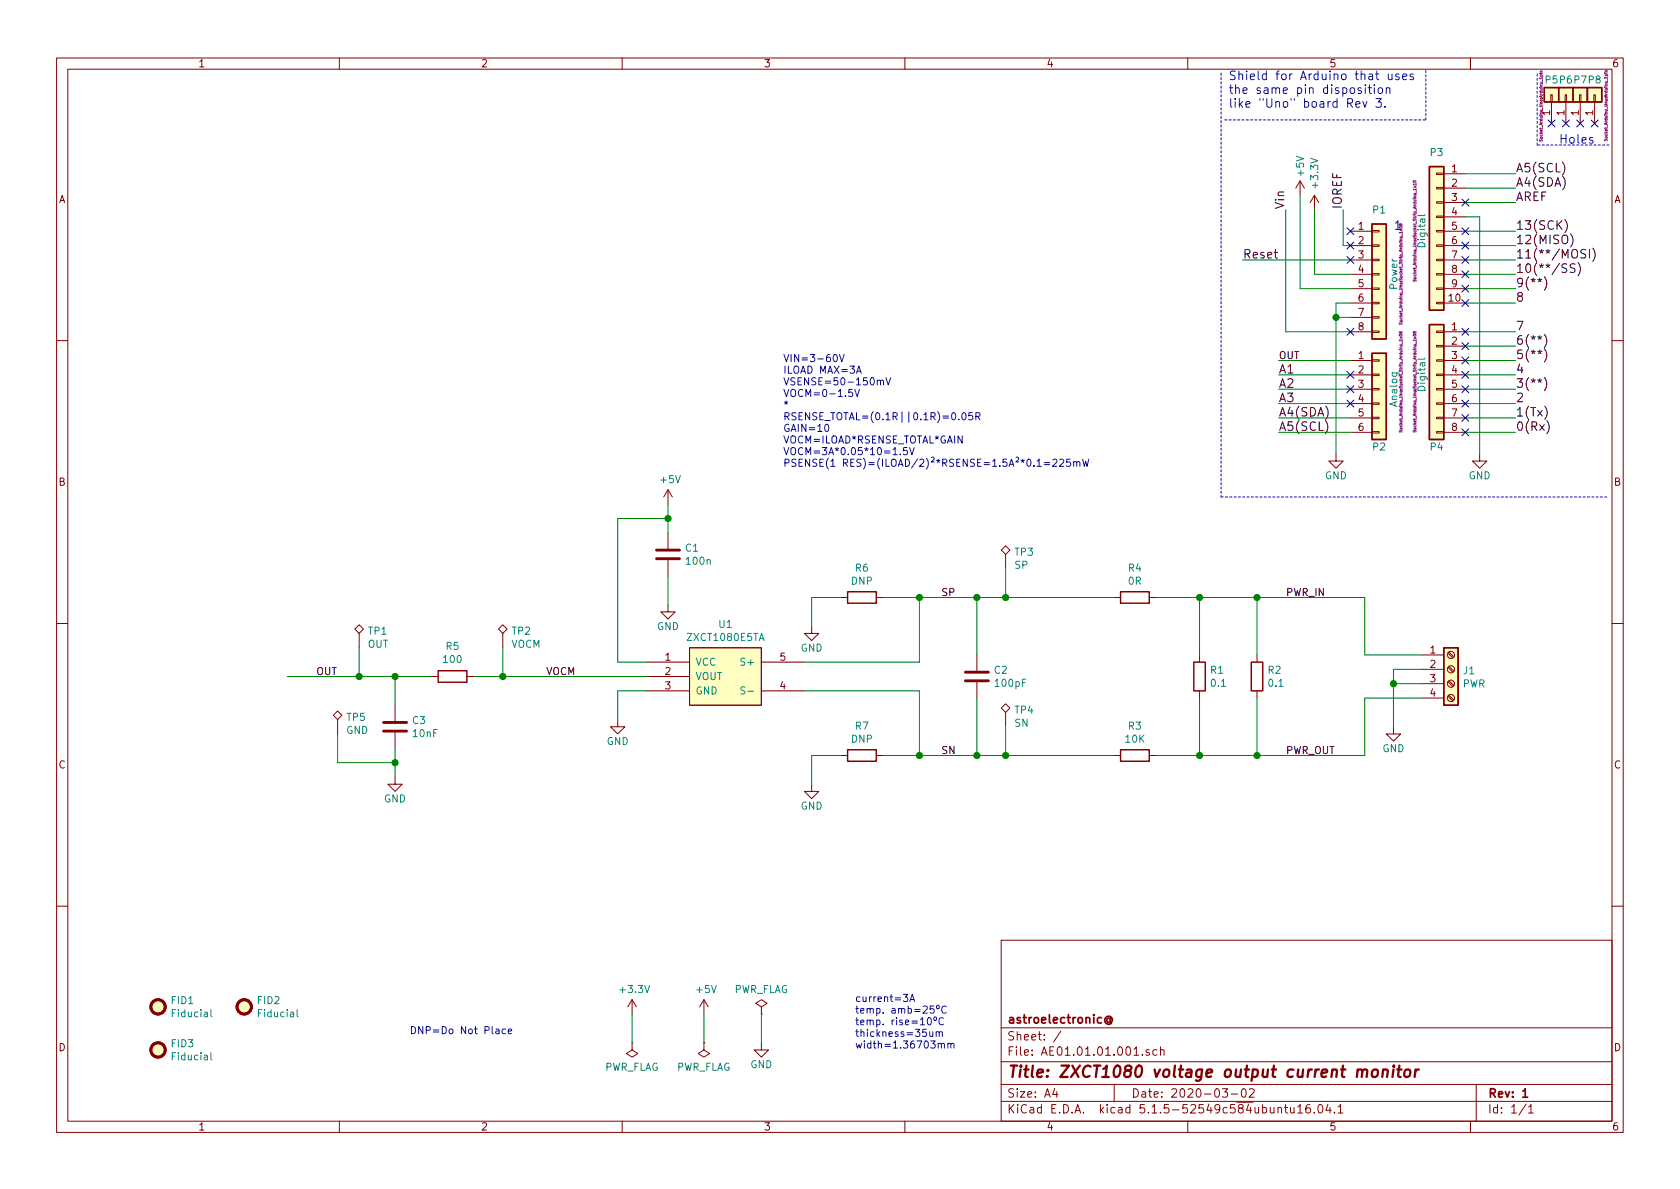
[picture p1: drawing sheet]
EESchema Schematic File Version 4
EELAYER 30 0
EELAYER END
$Descr A4 11693 8268
encoding utf-8
Sheet 1 1
Title "ZXCT1080 voltage output current monitor"
Date "2020-03-02"
Rev "1"
Comp "astroelectronic@"
Comment1 ""
Comment2 ""
Comment3 ""
Comment4 ""
$EndDescr
Text Label 8950 1450 1    60   ~ 0
Vin
Text Label 9350 1450 1    60   ~ 0
IOREF
Text Label 8900 2600 0    60   ~ 0
A1
Text Label 8900 2700 0    60   ~ 0
A2
Text Label 8900 2800 0    60   ~ 0
A3
Text Label 8900 2900 0    60   ~ 0
A4(SDA)
Text Label 8900 3000 0    60   ~ 0
A5(SCL)
Text Label 10550 3000 0    60   ~ 0
0(Rx)
Text Label 10550 2800 0    60   ~ 0
2
Text Label 10550 2900 0    60   ~ 0
1(Tx)
Text Label 10550 2700 0    60   ~ 0
3(**)
Text Label 10550 2600 0    60   ~ 0
4
Text Label 10550 2500 0    60   ~ 0
5(**)
Text Label 10550 2400 0    60   ~ 0
6(**)
Text Label 10550 2300 0    60   ~ 0
7
Text Label 10550 2100 0    60   ~ 0
8
Text Label 10550 2000 0    60   ~ 0
9(**)
Text Label 10550 1900 0    60   ~ 0
10(**/SS)
Text Label 10550 1800 0    60   ~ 0
11(**/MOSI)
Text Label 10550 1700 0    60   ~ 0
12(MISO)
Text Label 10550 1600 0    60   ~ 0
13(SCK)
Text Label 10550 1400 0    60   ~ 0
AREF
NoConn ~ 9400 1600
Text Label 10550 1300 0    60   ~ 0
A4(SDA)
Text Label 10550 1200 0    60   ~ 0
A5(SCL)
Text Notes 10850 1000 0    60   ~ 0
Holes
Text Notes 8550 750  0    60   ~ 0
Shield for Arduino that uses\nthe same pin disposition\nlike "Uno" board Rev 3.
$Comp
L Connector_Generic:Conn_01x08 P1
U 1 1
P 9600 1900
F 0 "P1" H 9600 2350 50  0000 C CNN
F 1 "Power" V 9700 1900 50  0000 C CNN
F 2 "Socket_Arduino_Uno:Socket_Strip_Arduino_1x08" V 9750 1900 20  0000 C CNN
F 3 "" H 9600 1900 50  0000 C CNN
	1    9600 1900
	1    0    0    -1  
$EndComp
Text Label 8650 1800 0    60   ~ 0
Reset
$Comp
L power:+3.3V #PWR01
U 1 1
P 9150 1450
F 0 "#PWR01" H 9150 1300 50  0001 C CNN
F 1 "+3.3V" V 9150 1700 50  0000 C CNN
F 2 "" H 9150 1450 50  0000 C CNN
F 3 "" H 9150 1450 50  0000 C CNN
	1    9150 1450
	1    0    0    -1  
$EndComp
$Comp
L power:+5V #PWR02
U 1 1
P 9050 1350
F 0 "#PWR02" H 9050 1200 50  0001 C CNN
F 1 "+5V" V 9050 1550 50  0000 C CNN
F 2 "" H 9050 1350 50  0000 C CNN
F 3 "" H 9050 1350 50  0000 C CNN
	1    9050 1350
	1    0    0    -1  
$EndComp
$Comp
L power:GND #PWR03
U 1 1
P 9300 3150
F 0 "#PWR03" H 9300 2900 50  0001 C CNN
F 1 "GND" H 9300 3000 50  0000 C CNN
F 2 "" H 9300 3150 50  0000 C CNN
F 3 "" H 9300 3150 50  0000 C CNN
	1    9300 3150
	1    0    0    -1  
$EndComp
$Comp
L power:GND #PWR04
U 1 1
P 10300 3150
F 0 "#PWR04" H 10300 2900 50  0001 C CNN
F 1 "GND" H 10300 3000 50  0000 C CNN
F 2 "" H 10300 3150 50  0000 C CNN
F 3 "" H 10300 3150 50  0000 C CNN
	1    10300 3150
	1    0    0    -1  
$EndComp
$Comp
L Connector_Generic:Conn_01x06 P2
U 1 1
P 9600 2700
F 0 "P2" H 9600 2300 50  0000 C CNN
F 1 "Analog" V 9700 2700 50  0000 C CNN
F 2 "Socket_Arduino_Uno:Socket_Strip_Arduino_1x06" V 9750 2750 20  0000 C CNN
F 3 "" H 9600 2700 50  0000 C CNN
	1    9600 2700
	1    0    0    -1  
$EndComp
$Comp
L Connector_Generic:Conn_01x01 P5
U 1 1
P 10800 650
F 0 "P5" V 10900 650 50  0000 C CNN
F 1 "CONN_01X01" V 10900 650 50  0001 C CNN
F 2 "Socket_Arduino_Uno:Arduino_1pin" H 10721 724 20  0000 C CNN
F 3 "" H 10800 650 50  0000 C CNN
	1    10800 650 
	0    -1   -1   0   
$EndComp
$Comp
L Connector_Generic:Conn_01x01 P6
U 1 1
P 10900 650
F 0 "P6" V 11000 650 50  0000 C CNN
F 1 "CONN_01X01" V 11000 650 50  0001 C CNN
F 2 "Socket_Arduino_Uno:Arduino_1pin" H 10900 650 20  0001 C CNN
F 3 "" H 10900 650 50  0000 C CNN
	1    10900 650 
	0    -1   -1   0   
$EndComp
$Comp
L Connector_Generic:Conn_01x01 P7
U 1 1
P 11000 650
F 0 "P7" V 11100 650 50  0000 C CNN
F 1 "CONN_01X01" V 11100 650 50  0001 C CNN
F 2 "Socket_Arduino_Uno:Arduino_1pin" V 11000 650 20  0001 C CNN
F 3 "" H 11000 650 50  0000 C CNN
	1    11000 650 
	0    -1   -1   0   
$EndComp
$Comp
L Connector_Generic:Conn_01x01 P8
U 1 1
P 11100 650
F 0 "P8" V 11200 650 50  0000 C CNN
F 1 "CONN_01X01" V 11200 650 50  0001 C CNN
F 2 "Socket_Arduino_Uno:Arduino_1pin" H 11024 572 20  0000 C CNN
F 3 "" H 11100 650 50  0000 C CNN
	1    11100 650 
	0    -1   -1   0   
$EndComp
NoConn ~ 10800 850 
NoConn ~ 10900 850 
NoConn ~ 11000 850 
NoConn ~ 11100 850 
$Comp
L Connector_Generic:Conn_01x08 P4
U 1 1
P 10000 2600
F 0 "P4" H 10000 2100 50  0000 C CNN
F 1 "Digital" V 10100 2600 50  0000 C CNN
F 2 "Socket_Arduino_Uno:Socket_Strip_Arduino_1x08" V 10150 2550 20  0000 C CNN
F 3 "" H 10000 2600 50  0000 C CNN
	1    10000 2600
	-1   0    0    -1  
$EndComp
Wire Notes Line
	8525 825  9925 825 
Wire Notes Line
	9925 825  9925 475 
Wire Wire Line
	9350 1450 9350 1700
Wire Wire Line
	9350 1700 9400 1700
Wire Wire Line
	9400 1900 9150 1900
Wire Wire Line
	9400 2000 9050 2000
Wire Wire Line
	9400 2300 8950 2300
Wire Wire Line
	9400 2100 9300 2100
Wire Wire Line
	9400 2200 9300 2200
Connection ~ 9300 2200
Wire Wire Line
	8950 2300 8950 1450
Wire Wire Line
	9050 2000 9050 1350
Wire Wire Line
	9150 1900 9150 1450
Wire Wire Line
	9400 2500 8900 2500
Wire Wire Line
	9400 2600 8900 2600
Wire Wire Line
	9400 2700 8900 2700
Wire Wire Line
	9400 2800 8900 2800
Wire Wire Line
	9400 2900 8900 2900
Wire Wire Line
	9400 3000 8900 3000
$Comp
L Connector_Generic:Conn_01x10 P3
U 1 1
P 10000 1600
F 0 "P3" H 10000 2150 50  0000 C CNN
F 1 "Digital" V 10100 1600 50  0000 C CNN
F 2 "Socket_Arduino_Uno:Socket_Strip_Arduino_1x10" V 10150 1600 20  0000 C CNN
F 3 "" H 10000 1600 50  0000 C CNN
	1    10000 1600
	-1   0    0    -1  
$EndComp
Wire Wire Line
	10200 2100 10550 2100
Wire Wire Line
	10200 2000 10550 2000
Wire Wire Line
	10200 1900 10550 1900
Wire Wire Line
	10200 1800 10550 1800
Wire Wire Line
	10200 1700 10550 1700
Wire Wire Line
	10200 1600 10550 1600
Wire Wire Line
	10200 1400 10550 1400
Wire Wire Line
	10200 1300 10550 1300
Wire Wire Line
	10200 1200 10550 1200
Wire Wire Line
	10200 3000 10550 3000
Wire Wire Line
	10200 2900 10550 2900
Wire Wire Line
	10200 2800 10550 2800
Wire Wire Line
	10200 2700 10550 2700
Wire Wire Line
	10200 2600 10550 2600
Wire Wire Line
	10200 2500 10550 2500
Wire Wire Line
	10200 2400 10550 2400
Wire Wire Line
	10200 2300 10550 2300
Wire Wire Line
	10200 1500 10300 1500
Wire Wire Line
	10300 1500 10300 3150
Wire Wire Line
	9300 2100 9300 2200
Wire Wire Line
	9300 2200 9300 3150
Wire Notes Line
	8500 500  8500 3450
Wire Notes Line
	8500 3450 11200 3450
Wire Wire Line
	9400 1800 8650 1800
Text Notes 9700 1600 0    60   ~ 0
1
Wire Notes Line
	11200 1000 10700 1000
Wire Notes Line
	10700 1000 10700 500 
$Comp
L Device:R R2
U 1 1
P 8750 4700
F 0 "R2" H 8820 4746 50  0000 L CNN
F 1 "0.1" H 8820 4655 50  0000 L CNN
F 2 "Resistor_SMD:R_2512_6332Metric" V 8680 4700 50  0001 C CNN
F 3 "~" H 8750 4700 50  0001 C CNN
F 4 "CRA2512-FZ-R100ELF" H 8750 4700 50  0001 C CNN "MPN"
	1    8750 4700
	1    0    0    -1  
$EndComp
Wire Wire Line
	9500 5250 8750 5250
Wire Wire Line
	8750 5250 8750 4850
$Comp
L Device:R R1
U 1 1
P 8350 4700
F 0 "R1" H 8420 4746 50  0000 L CNN
F 1 "0.1" H 8420 4655 50  0000 L CNN
F 2 "Resistor_SMD:R_2512_6332Metric" V 8280 4700 50  0001 C CNN
F 3 "~" H 8350 4700 50  0001 C CNN
F 4 "CRA2512-FZ-R100ELF" H 8350 4700 50  0001 C CNN "MPN"
	1    8350 4700
	1    0    0    -1  
$EndComp
Wire Wire Line
	8750 5250 8350 5250
Wire Wire Line
	8350 5250 8350 4850
$Comp
L Device:R R3
U 1 1
P 7900 5250
F 0 "R3" V 7693 5250 50  0000 C CNN
F 1 "10K" V 7784 5250 50  0000 C CNN
F 2 "Resistor_SMD:R_0805_2012Metric" V 7830 5250 50  0001 C CNN
F 3 "~" H 7900 5250 50  0001 C CNN
F 4 "RC0805FR-0710KL" H 7900 5250 50  0001 C CNN "MPN"
	1    7900 5250
	0    1    1    0   
$EndComp
Wire Wire Line
	8350 5250 8050 5250
Connection ~ 8350 5250
$Comp
L Device:C C2
U 1 1
P 6800 4700
F 0 "C2" H 6915 4746 50  0000 L CNN
F 1 "100pF" H 6915 4655 50  0000 L CNN
F 2 "Capacitor_SMD:C_0805_2012Metric" H 6838 4550 50  0001 C CNN
F 3 "~" H 6800 4700 50  0001 C CNN
F 4 "C2012CH2W101J060AA" H 6800 4700 50  0001 C CNN "MPN"
	1    6800 4700
	1    0    0    -1  
$EndComp
Wire Wire Line
	6800 5250 6800 4850
Wire Wire Line
	6800 5250 6400 5250
Connection ~ 6800 5250
Wire Wire Line
	6400 5250 6400 4800
Wire Wire Line
	6400 4800 5600 4800
Wire Wire Line
	6400 4600 5600 4600
Wire Wire Line
	4500 4800 4300 4800
Wire Wire Line
	4300 4800 4300 5000
Wire Wire Line
	4500 4600 4300 4600
Wire Wire Line
	4300 4600 4300 3600
Wire Wire Line
	4500 4700 3500 4700
Text Label 6550 5250 0    50   ~ 0
SN
Text Label 8950 5250 0    50   ~ 0
PWR_OUT
Text Label 3800 4700 0    50   ~ 0
VOCM
$Comp
L Device:C C1
U 1 1
P 4650 3850
F 0 "C1" H 4765 3896 50  0000 L CNN
F 1 "100n" H 4765 3805 50  0000 L CNN
F 2 "Capacitor_SMD:C_0805_2012Metric" H 4688 3700 50  0001 C CNN
F 3 "~" H 4650 3850 50  0001 C CNN
F 4 "C2012X7R2A104K125AA" H 4650 3850 50  0001 C CNN "MPN"
	1    4650 3850
	1    0    0    -1  
$EndComp
Wire Wire Line
	4650 4000 4650 4200
Wire Wire Line
	4650 3700 4650 3600
$Comp
L power:+5V #PWR08
U 1 1
P 4650 3500
F 0 "#PWR08" H 4650 3350 50  0001 C CNN
F 1 "+5V" H 4665 3673 50  0000 C CNN
F 2 "" H 4650 3500 50  0001 C CNN
F 3 "" H 4650 3500 50  0001 C CNN
	1    4650 3500
	1    0    0    -1  
$EndComp
Wire Wire Line
	4300 3600 4650 3600
Connection ~ 4650 3600
Wire Wire Line
	4650 3600 4650 3500
$Comp
L Device:R R5
U 1 1
P 3150 4700
F 0 "R5" V 3357 4700 50  0000 C CNN
F 1 "100" V 3266 4700 50  0000 C CNN
F 2 "Resistor_SMD:R_0805_2012Metric" V 3080 4700 50  0001 C CNN
F 3 "~" H 3150 4700 50  0001 C CNN
F 4 "RC0805FR-07100RL" H 3150 4700 50  0001 C CNN "MPN"
	1    3150 4700
	0    -1   -1   0   
$EndComp
Wire Wire Line
	3000 4700 2750 4700
$Comp
L Device:C C3
U 1 1
P 2750 5050
F 0 "C3" H 2865 5096 50  0000 L CNN
F 1 "10nF" H 2865 5005 50  0000 L CNN
F 2 "Capacitor_SMD:C_0805_2012Metric" H 2788 4900 50  0001 C CNN
F 3 "~" H 2750 5050 50  0001 C CNN
F 4 "C2012X7R2E103K125AA" H 2750 5050 50  0001 C CNN "MPN"
	1    2750 5050
	1    0    0    -1  
$EndComp
Wire Wire Line
	2750 4900 2750 4700
Connection ~ 2750 4700
Wire Wire Line
	2750 4700 2500 4700
Wire Wire Line
	2750 5200 2750 5300
Text Label 2200 4700 0    50   ~ 0
OUT
Connection ~ 6800 4150
Text Label 8950 4150 0    50   ~ 0
PWR_IN
Wire Wire Line
	6400 4150 6400 4600
Wire Wire Line
	6800 4150 6400 4150
Wire Wire Line
	6800 4550 6800 4150
Wire Wire Line
	8350 4150 8750 4150
Wire Wire Line
	8350 4550 8350 4150
Wire Wire Line
	8750 4150 9500 4150
Wire Wire Line
	8750 4550 8750 4150
Connection ~ 8750 5250
Connection ~ 8750 4150
Text Notes 5450 3250 0    50   ~ 0
VIN=3-60V\nILOAD MAX=3A\nVSENSE=50-150mV\nVOCM=0-1.5V\n*\nRSENSE_TOTAL=(0.1R||0.1R)=0.05R\nGAIN=10\nVOCM=ILOAD*RSENSE_TOTAL*GAIN\nVOCM=3A*0.05*10=1.5V\nPSENSE(1 RES)=(ILOAD/2)²*RSENSE=1.5A²*0.1=225mW
Text Notes 5950 7300 0    50   ~ 0
current=3A\ntemp. amb=25ºC\ntemp. rise=10ºC\nthickness=35um\nwidth=1.36703mm
Wire Wire Line
	5300 7250 5300 7050
$Comp
L power:PWR_FLAG #FLG?
U 1 1
P 5300 7050
AR Path="/5DD7C403/5DD95C1A" Ref="#FLG?"  Part="1" 
AR Path="/5DD95C1A" Ref="#FLG03"  Part="1" 
F 0 "#FLG03" H 5300 7125 50  0001 C CNN
F 1 "PWR_FLAG" H 5300 7223 50  0000 C CNN
F 2 "" H 5300 7050 50  0001 C CNN
F 3 "~" H 5300 7050 50  0001 C CNN
	1    5300 7050
	1    0    0    -1  
$EndComp
$Comp
L power:+5V #PWR?
U 1 1
P 4900 7050
AR Path="/5DD7C403/5DD95C2E" Ref="#PWR?"  Part="1" 
AR Path="/5DD95C2E" Ref="#PWR010"  Part="1" 
F 0 "#PWR010" H 4900 6900 50  0001 C CNN
F 1 "+5V" H 4915 7223 50  0000 C CNN
F 2 "" H 4900 7050 50  0001 C CNN
F 3 "" H 4900 7050 50  0001 C CNN
	1    4900 7050
	1    0    0    -1  
$EndComp
$Comp
L power:PWR_FLAG #FLG?
U 1 1
P 4900 7250
AR Path="/5DD7C403/5DD95C38" Ref="#FLG?"  Part="1" 
AR Path="/5DD95C38" Ref="#FLG02"  Part="1" 
F 0 "#FLG02" H 4900 7325 50  0001 C CNN
F 1 "PWR_FLAG" H 4900 7423 50  0000 C CNN
F 2 "" H 4900 7250 50  0001 C CNN
F 3 "~" H 4900 7250 50  0001 C CNN
	1    4900 7250
	-1   0    0    1   
$EndComp
$Comp
L power:GND #PWR09
U 1 1
P 4650 4200
F 0 "#PWR09" H 4650 3950 50  0001 C CNN
F 1 "GND" H 4650 4050 50  0000 C CNN
F 2 "" H 4650 4200 50  0000 C CNN
F 3 "" H 4650 4200 50  0000 C CNN
	1    4650 4200
	1    0    0    -1  
$EndComp
$Comp
L power:GND #PWR05
U 1 1
P 2750 5400
F 0 "#PWR05" H 2750 5150 50  0001 C CNN
F 1 "GND" H 2750 5250 50  0000 C CNN
F 2 "" H 2750 5400 50  0000 C CNN
F 3 "" H 2750 5400 50  0000 C CNN
	1    2750 5400
	1    0    0    -1  
$EndComp
$Comp
L power:GND #PWR011
U 1 1
P 5300 7250
F 0 "#PWR011" H 5300 7000 50  0001 C CNN
F 1 "GND" H 5300 7100 50  0000 C CNN
F 2 "" H 5300 7250 50  0000 C CNN
F 3 "" H 5300 7250 50  0000 C CNN
	1    5300 7250
	1    0    0    -1  
$EndComp
$Comp
L power:GND #PWR06
U 1 1
P 4300 5000
F 0 "#PWR06" H 4300 4750 50  0001 C CNN
F 1 "GND" H 4300 4850 50  0000 C CNN
F 2 "" H 4300 5000 50  0000 C CNN
F 3 "" H 4300 5000 50  0000 C CNN
	1    4300 5000
	1    0    0    -1  
$EndComp
Wire Wire Line
	4900 7250 4900 7050
$Comp
L power:+3.3V #PWR07
U 1 1
P 4400 7050
F 0 "#PWR07" H 4400 6900 50  0001 C CNN
F 1 "+3.3V" H 4415 7223 50  0000 C CNN
F 2 "" H 4400 7050 50  0000 C CNN
F 3 "" H 4400 7050 50  0000 C CNN
	1    4400 7050
	1    0    0    -1  
$EndComp
Wire Wire Line
	4400 7250 4400 7050
$Comp
L power:PWR_FLAG #FLG?
U 1 1
P 4400 7250
AR Path="/5DD7C403/5DDC42A1" Ref="#FLG?"  Part="1" 
AR Path="/5DDC42A1" Ref="#FLG01"  Part="1" 
F 0 "#FLG01" H 4400 7325 50  0001 C CNN
F 1 "PWR_FLAG" H 4400 7423 50  0000 C CNN
F 2 "" H 4400 7250 50  0001 C CNN
F 3 "~" H 4400 7250 50  0001 C CNN
	1    4400 7250
	-1   0    0    1   
$EndComp
NoConn ~ 9400 1700
NoConn ~ 9400 1800
NoConn ~ 9400 2300
NoConn ~ 9400 2600
NoConn ~ 9400 2800
NoConn ~ 9400 2700
NoConn ~ 10200 3000
NoConn ~ 10200 2900
NoConn ~ 10200 2800
NoConn ~ 10200 2700
NoConn ~ 10200 2600
NoConn ~ 10200 2500
NoConn ~ 10200 2400
NoConn ~ 10200 2300
NoConn ~ 10200 2100
NoConn ~ 10200 2000
NoConn ~ 10200 1900
NoConn ~ 10200 1700
NoConn ~ 10200 1800
NoConn ~ 10200 1600
NoConn ~ 10200 1400
Text Label 8900 2500 0    50   ~ 0
OUT
$Comp
L Connector:Screw_Terminal_01x04 J1
U 1 1
P 10100 4650
F 0 "J1" H 10180 4642 50  0000 L CNN
F 1 "PWR" H 10180 4551 50  0000 L CNN
F 2 "TerminalBlock_Phoenix:TerminalBlock_Phoenix_MKDS-1,5-4-5.08_1x04_P5.08mm_Horizontal" H 10100 4650 50  0001 C CNN
F 3 "~" H 10100 4650 50  0001 C CNN
F 4 "1715747" H 10100 4650 50  0001 C CNN "MPN"
	1    10100 4650
	1    0    0    -1  
$EndComp
Wire Wire Line
	9900 4550 9500 4550
Wire Wire Line
	9500 4550 9500 4150
Wire Wire Line
	9900 4850 9500 4850
Wire Wire Line
	9500 4850 9500 5250
Wire Wire Line
	9900 4750 9700 4750
Wire Wire Line
	9900 4650 9700 4650
Wire Wire Line
	9700 4650 9700 4750
Wire Wire Line
	9700 4750 9700 5050
Connection ~ 9700 4750
$Comp
L power:GND #PWR0101
U 1 1
P 9700 5050
F 0 "#PWR0101" H 9700 4800 50  0001 C CNN
F 1 "GND" H 9700 4900 50  0000 C CNN
F 2 "" H 9700 5050 50  0000 C CNN
F 3 "" H 9700 5050 50  0000 C CNN
	1    9700 5050
	1    0    0    -1  
$EndComp
$Comp
L Connector:TestPoint_Alt TP2
U 1 1
P 3500 4500
F 0 "TP2" H 3558 4618 50  0000 L CNN
F 1 "VOCM" H 3558 4527 50  0000 L CNN
F 2 "TestPoint:TestPoint_Pad_D2.0mm" H 3700 4500 50  0001 C CNN
F 3 "~" H 3700 4500 50  0001 C CNN
	1    3500 4500
	1    0    0    -1  
$EndComp
Wire Wire Line
	3500 4700 3500 4500
Connection ~ 3500 4700
Wire Wire Line
	3500 4700 3300 4700
Wire Wire Line
	2500 4700 2500 4500
Connection ~ 2500 4700
Wire Wire Line
	2500 4700 2000 4700
$Comp
L Connector:TestPoint_Alt TP1
U 1 1
P 2500 4500
F 0 "TP1" H 2558 4618 50  0000 L CNN
F 1 "OUT" H 2558 4527 50  0000 L CNN
F 2 "TestPoint:TestPoint_Pad_D2.0mm" H 2700 4500 50  0001 C CNN
F 3 "~" H 2700 4500 50  0001 C CNN
	1    2500 4500
	1    0    0    -1  
$EndComp
$Comp
L Connector:TestPoint_Alt TP4
U 1 1
P 7000 5050
F 0 "TP4" H 7058 5168 50  0000 L CNN
F 1 "SN" H 7058 5077 50  0000 L CNN
F 2 "TestPoint:TestPoint_Pad_D2.0mm" H 7200 5050 50  0001 C CNN
F 3 "~" H 7200 5050 50  0001 C CNN
	1    7000 5050
	1    0    0    -1  
$EndComp
Wire Wire Line
	7000 5050 7000 5250
Wire Wire Line
	7000 5250 6800 5250
$Comp
L Connector:TestPoint_Alt TP3
U 1 1
P 7000 3950
F 0 "TP3" H 7058 4068 50  0000 L CNN
F 1 "SP" H 7058 3977 50  0000 L CNN
F 2 "TestPoint:TestPoint_Pad_D2.0mm" H 7200 3950 50  0001 C CNN
F 3 "~" H 7200 3950 50  0001 C CNN
	1    7000 3950
	1    0    0    -1  
$EndComp
Wire Wire Line
	7000 4150 7000 3950
Wire Wire Line
	7000 4150 6800 4150
$Comp
L Mechanical:Fiducial FID1
U 1 1
P 1100 7000
F 0 "FID1" H 1185 7046 50  0000 L CNN
F 1 "Fiducial" H 1185 6955 50  0000 L CNN
F 2 "Fiducial:Fiducial_Modern_CopperTop" H 1100 7000 50  0001 C CNN
F 3 "~" H 1100 7000 50  0001 C CNN
	1    1100 7000
	1    0    0    -1  
$EndComp
$Comp
L Mechanical:Fiducial FID2
U 1 1
P 1700 7000
F 0 "FID2" H 1785 7046 50  0000 L CNN
F 1 "Fiducial" H 1785 6955 50  0000 L CNN
F 2 "Fiducial:Fiducial_Modern_CopperTop" H 1700 7000 50  0001 C CNN
F 3 "~" H 1700 7000 50  0001 C CNN
	1    1700 7000
	1    0    0    -1  
$EndComp
$Comp
L Mechanical:Fiducial FID3
U 1 1
P 1100 7300
F 0 "FID3" H 1185 7346 50  0000 L CNN
F 1 "Fiducial" H 1185 7255 50  0000 L CNN
F 2 "Fiducial:Fiducial_Modern_CopperTop" H 1100 7300 50  0001 C CNN
F 3 "~" H 1100 7300 50  0001 C CNN
	1    1100 7300
	1    0    0    -1  
$EndComp
Text Label 6550 4150 0    50   ~ 0
SP
$Comp
L Device:R R4
U 1 1
P 7900 4150
F 0 "R4" V 7693 4150 50  0000 C CNN
F 1 "0R" V 7784 4150 50  0000 C CNN
F 2 "Resistor_SMD:R_0805_2012Metric" V 7830 4150 50  0001 C CNN
F 3 "~" H 7900 4150 50  0001 C CNN
F 4 "RC0805JR-070RL" H 7900 4150 50  0001 C CNN "MPN"
	1    7900 4150
	0    1    1    0   
$EndComp
Wire Wire Line
	8050 4150 8350 4150
Connection ~ 8350 4150
Wire Wire Line
	7000 4150 7750 4150
Connection ~ 7000 4150
Wire Wire Line
	7750 5250 7000 5250
Connection ~ 7000 5250
$Comp
L Device:R R6
U 1 1
P 6000 4150
F 0 "R6" V 5793 4150 50  0000 C CNN
F 1 "DNP" V 5884 4150 50  0000 C CNN
F 2 "Resistor_SMD:R_0805_2012Metric" V 5930 4150 50  0001 C CNN
F 3 "~" H 6000 4150 50  0001 C CNN
	1    6000 4150
	0    1    1    0   
$EndComp
$Comp
L Device:R R7
U 1 1
P 6000 5250
F 0 "R7" V 5793 5250 50  0000 C CNN
F 1 "DNP" V 5884 5250 50  0000 C CNN
F 2 "Resistor_SMD:R_0805_2012Metric" V 5930 5250 50  0001 C CNN
F 3 "~" H 6000 5250 50  0001 C CNN
	1    6000 5250
	0    1    1    0   
$EndComp
Wire Wire Line
	6150 4150 6400 4150
Connection ~ 6400 4150
Wire Wire Line
	6150 5250 6400 5250
Connection ~ 6400 5250
Wire Wire Line
	5850 5250 5650 5250
Wire Wire Line
	5650 5250 5650 5450
Wire Wire Line
	5850 4150 5650 4150
Wire Wire Line
	5650 4150 5650 4350
$Comp
L power:GND #PWR012
U 1 1
P 5650 4350
F 0 "#PWR012" H 5650 4100 50  0001 C CNN
F 1 "GND" H 5650 4200 50  0000 C CNN
F 2 "" H 5650 4350 50  0000 C CNN
F 3 "" H 5650 4350 50  0000 C CNN
	1    5650 4350
	1    0    0    -1  
$EndComp
$Comp
L power:GND #PWR013
U 1 1
P 5650 5450
F 0 "#PWR013" H 5650 5200 50  0001 C CNN
F 1 "GND" H 5650 5300 50  0000 C CNN
F 2 "" H 5650 5450 50  0000 C CNN
F 3 "" H 5650 5450 50  0000 C CNN
	1    5650 5450
	1    0    0    -1  
$EndComp
Text Notes 2850 7200 0    50   ~ 0
DNP=Do Not Place
$Comp
L Connector:TestPoint_Alt TP5
U 1 1
P 2350 5100
F 0 "TP5" H 2408 5218 50  0000 L CNN
F 1 "GND" H 2408 5127 50  0000 L CNN
F 2 "TestPoint:TestPoint_Pad_D2.0mm" H 2550 5100 50  0001 C CNN
F 3 "~" H 2550 5100 50  0001 C CNN
	1    2350 5100
	1    0    0    -1  
$EndComp
Wire Wire Line
	2750 5300 2350 5300
Connection ~ 2750 5300
Wire Wire Line
	2750 5300 2750 5400
Wire Wire Line
	2350 5300 2350 5100
$Comp
L AE01.17.01.000:ZXCT1080E5TA U1
U 1 1
P 5050 4700
F 0 "U1" H 5050 5065 50  0000 C CNN
F 1 "ZXCT1080E5TA" H 5050 4974 50  0000 C CNN
F 2 "Package_TO_SOT_SMD:SOT-23-5" H 4800 4200 50  0001 L BNN
F 3 "~" H 4800 4100 50  0001 L BNN
F 4 "ZXCT1080E5TA" H 4800 4100 50  0001 L BNN "MPN"
	1    5050 4700
	1    0    0    -1  
$EndComp
$EndSCHEMATC
